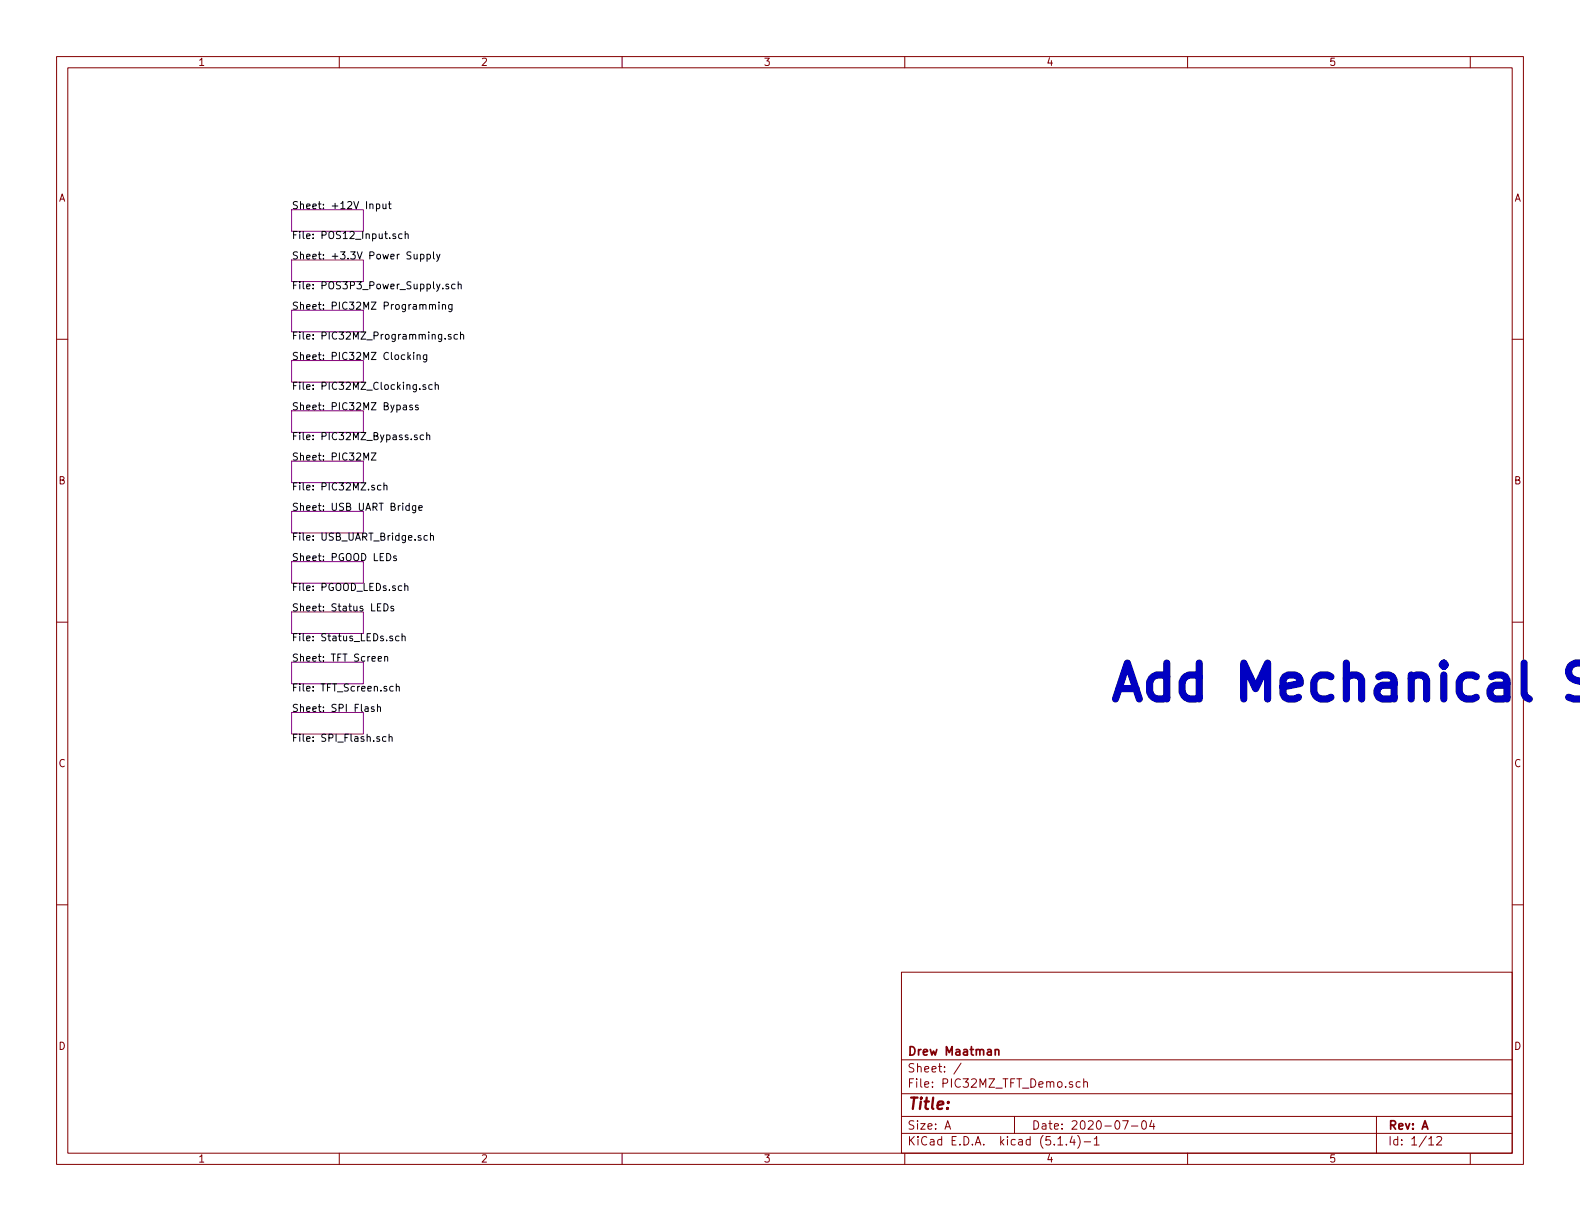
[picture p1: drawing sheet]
<svg xmlns="http://www.w3.org/2000/svg" width="279mm" height="216mm" viewBox="0 0 279 216" stroke-linecap="round" stroke-linejoin="round" font-family="sans-serif">
<g fill="none" stroke="#840000" stroke-width=".18">
<path d="M10 10h259.4v195.9h-259.4zM12 12h255.4v191.9h-255.4zM60 10v2M110 10v2M160 10v2M210 10v2M260 10v2M10 60h2M267.4 60h2M10 110h2M267.4 110h2M10 160h2"/>
<path d="M267.4 160h2M159.4 171.9h108v32h-108zM159.4 197.4h108M159.4 193.4h108M159.4 187.4h108M167.1 199.7l.5-1.5 .5 1.5M167.2 199.2h.8M170 188l-1.3 1.9M179.4 197.4v3M191 191.3h-.4l-.3 .2 .1 .6 .2 .2 .4-.1M191.6 191.4l.1-.1a.37 .37 0 0 1 .6 .2v.8M191.6 190.8v1.5"/>
<path d="M198.5 198.2h1l-.6 1.5M200.1 199.1h1.1M202 198.3l.4-.1a.94 .94 0 0 1 0 1.5 .82 .82 0 0 1-.4-1.4zM203.7 198.1l-.4 1.1h.9M204 198.7v1M243.4 197.4v6.5M60 203.9v2M110 203.9v2M159.4 200.4h108M160 203.9v2M187.1 202.5h.8M188.6 202.3v.2"/>
<path d="M189.6 200.9l-.4 1.1h.9M189.9 201.5v1M190.6 200.8a1.71 1.71 0 0 1 0 2.2M191.7 201.9h1.2M193.5 201.4l.4-.4v1.5M193.5 202.5h.9M210 203.9v2M252.7 201.4l.4-.4v1.5M252.7 202.5h.8M254.1 201.1l.2-.1h.4l.2 .4-.9 1.1h.9M260 203.9v2"/>
</g>
<path d="M176 185.7l.2-.1h.4v1M176 185.6v1" fill="none" stroke="#840000" stroke-width=".3"/>
<path d="M51.6 37.1h12.7v3.8h-12.7zM51.6 46h12.7v3.8h-12.7zM51.6 54.9h12.7v3.8h-12.7zM51.6 63.8h12.7v3.8h-12.7zM51.6 72.6h12.7v3.9h-12.7zM51.6 81.5h12.7v3.8h-12.7zM51.6 90.4h12.7v3.8h-12.7zM51.6 99.3h12.7v3.8h-12.7zM51.6 108.2h12.7v3.8h-12.7zM51.6 117.1h12.7v3.8h-12.7zM51.6 126h12.7v3.8h-12.7z" fill="none" stroke="#840084" stroke-width=".18"/>
<g fill="none" stroke="#000" stroke-width=".18">
<path d="M66.6 36.1h.3l.3 .2-.1 .6h-.5M66.6 36.1v1.2M67.7 36.1l.1 .8h.3l.1-.1M68.2 36.1v.8M68.7 36.1h.5M68.9 35.6v1.1l.3 .2M70 41.4h-.4l-.1 .1v.2l.5 .1v.3h-.5M71.1 41.4h-.4l-.2 .2 .1 .5h.5M71.7 41.5l.1-.1h.3l.1 .8M71.7 40.9v1.3M74.4 45h.3l.3 .2-.1 .5h-.5M74.4 45v1.2"/>
<path d="M75.5 45h.4l.2 .2-.1 .5h-.5M75.5 45v1.2M75.9 54l.2-.2 .3 .1 .1 .8M76.5 54l.2-.2 .3 .1v.8M76.7 44.5v1.1l.1 .2M77.2 45l.3 .8M77.6 53.4v.1M77.6 53.8v.9M77.8 45l-.4 1.1-.2 .1M78.2 54l.2-.2 .3 .1 .1 .8M78.2 53.8v.9M78.7 59.8v.2"/>
<path d="M79.3 50.3l-.3-.1-.2 .2 .1 .2 .4 .1v.3h-.5M79.8 59.2l-.3-.1-.2 .2v.2l.5 .1v.3h-.5M79.9 53.8v1.1l-.2 .2-.3-.1M79.9 53.9l-.3-.1-.3 .3 .2 .5h.4M80.5 50.3l-.4-.1-.2 .3 .1 .5h.5M80.9 59.2l-.4-.1-.2 .3 .1 .5h.5M81 50.4l.2-.2 .3 .1 .1 .8M81 49.8v1.3M81.4 59.3l.2-.2 .3 .1 .1 .8M81.4 58.7v1.3M71.3 71.7h.5l.1 .8M71.9 71.9l-.4 .1-.2 .2 .2 .3 .4-.1"/>
<path d="M72.2 63.1l.4 .5M72.6 62.7l-.5 .5M72.9 71.7l-.3-.1-.2 .2 .1 .2 .4 .1v.3h-.5M73.2 62.3v.1M73.2 62.7v.9M73.8 62.9l.1-.2 .3 .1 .1 .8M73.8 77l-.3-.1-.2 .2v.2l.5 .1v.3h-.5M73.8 62.7v.9M73.9 71.7l-.3-.1-.1 .2v.2l.4 .1v.3h-.4M74.9 77l-.4-.1-.2 .2 .1 .6h.5M75.3 68.1l-.3-.1-.2 .2 .1 .2 .4 .1v.3h-.5M75.5 62.7v1.1l-.3 .2-.3-.1"/>
<path d="M75.5 62.8l-.4-.1-.2 .3 .1 .5h.5M75.5 77l.1-.1 .3 .1 .1 .7M75.5 76.5v1.2M76.4 68.1l-.4-.1-.2 .2 .1 .6h.5M77 68.1l.1-.1 .3 .1 .1 .8M77 67.6v1.3M65.7 80.1h.8l-.8 1.3h.8M67.4 85.9l-.4-.1-.2 .2 .1 .6h.5M67.9 85.9l.2-.1 .3 .1v.7M67.9 85.4v1.2M70.1 98.3h-.3l-.2 .2v.2l.5 .1v.3h-.5M72.4 89.5l-.4-.1-.2 .2 .1 .6h.5"/>
<path d="M72.4 89v1.2M73.5 89.4v1.2l-.2 .1-.3-.1M73.5 89.5l-.3-.1-.3 .2 .1 .6h.5M74.1 89.8l.6-.1-.1-.2-.4-.1-.1 .2v.6h.5M75.6 94.7h-.4l-.2 .2 .1 .6h.5M76.1 94.8l.2-.1h.3l.1 .8M76.1 94.3v1.2M66.9 116.5l.6-.1-.1-.3h-.3l-.2 .2v.6h.5M67.9 106.8a.64 .64 0 0 1 .7 .6 .64 .64 0 0 1-.7 .6zM68 116.2l.2-.1h.3l.1 .8M68 116.1v.8M69.4 112.5h-.3l-.2 .1 .1 .2 .4 .2v.3h-.5"/>
<path d="M69.6 107.2h-.3l-.2 .2 .1 .1 .4 .2v.3h-.5M70.6 112.5h-.4l-.2 .2 .1 .6h.5M71 103.6h-.3l-.3 .2 .2 .6h.4M71.1 112.6l.2-.1h.3l.1 .8M71.1 112v1.3M71.6 103.7l.2-.1h.3v.8M71.6 103.1v1.3M66.1 125h-.3l-.1 .1v.2l.4 .2v.3h-.4M66.8 125.1l.1-.1h.3l.1 .8M66.8 124.5v1.3M68.2 130.3h-.3l-.3 .2 .2 .5h.4M68.8 130.4l.2-.1h.3v.8"/>
<path d="M68.8 129.8v1.3M69.5 121.4h-.3l-.3 .2 .1 .5h.5M70.1 121.5l.2-.1h.3v.8M70.1 120.9v1.3"/>
</g>
<text font-size="8.8" fill="#0000c2" x="195.8" y="123.9">Add Mechanical She</text>
<text font-size="2.8" fill="#840000" x="160.4" y="196.2">Title:</text>
<g font-size="2.1" fill="#840000">
<text x="160.4" y="189.6">Sheet: /</text>
<text x="160.4" y="186.6">Drew Maatman</text>
<text x="160.4" y="192.3">File: PIC32MZ_TFT_Demo.sch</text>
<text x="160.4" y="202.5">KiCad E.D.A. kicad (5.1.4)-1</text>
<text x="160.4" y="199.7">Size: A</text>
<text x="182.4" y="199.7">Date: 2020-07-04</text>
<text x="245.4" y="199.7">Rev: A</text>
<text x="245.4" y="202.5">Id: 1/12</text>
</g>
<g font-size="1.8" fill="#840000">
<text x="35" y="11.6">1</text>
<text x="85" y="11.6">2</text>
<text x="135" y="11.6">3</text>
<text x="185" y="11.6">4</text>
<text x="235" y="11.6">5</text>
<text x="10.4" y="35.6">A</text>
<text x="267.8" y="35.6">A</text>
<text x="10.4" y="85.6">B</text>
<text x="267.8" y="85.6">B</text>
<text x="10.4" y="135.6">C</text>
<text x="267.8" y="135.6">C</text>
<text x="10.4" y="185.6">D</text>
<text x="267.8" y="185.6">D</text>
<text x="35" y="205.5">1</text>
<text x="85" y="205.5">2</text>
<text x="135" y="205.5">3</text>
<text x="185" y="205.5">4</text>
<text x="235" y="205.5">5</text>
</g>
<g font-size="1.8">
<text x="51.6" y="37">Sheet: +12V Input</text>
<text x="51.6" y="42.3">File: POS12_Input.sch</text>
<text x="51.6" y="45.9">Sheet: +3.3V Power Supply</text>
<text x="51.6" y="51.2">File: POS3P3_Power_Supply.sch</text>
<text x="51.6" y="54.8">Sheet: PIC32MZ Programming</text>
<text x="51.6" y="60">File: PIC32MZ_Programming.sch</text>
<text x="51.6" y="63.7">Sheet: PIC32MZ Clocking</text>
<text x="51.6" y="68.9">File: PIC32MZ_Clocking.sch</text>
<text x="51.6" y="72.5">Sheet: PIC32MZ Bypass</text>
<text x="51.6" y="77.8">File: PIC32MZ_Bypass.sch</text>
<text x="51.6" y="81.4">Sheet: PIC32MZ</text>
<text x="51.6" y="86.7">File: PIC32MZ.sch</text>
<text x="51.6" y="90.3">Sheet: USB UART Bridge</text>
<text x="51.6" y="95.6">File: USB_UART_Bridge.sch</text>
<text x="51.6" y="99.2">Sheet: PGOOD LEDs</text>
<text x="51.6" y="104.5">File: PGOOD_LEDs.sch</text>
<text x="51.6" y="108.1">Sheet: Status LEDs</text>
<text x="51.6" y="113.4">File: Status_LEDs.sch</text>
<text x="51.6" y="117">Sheet: TFT Screen</text>
<text x="51.6" y="122.3">File: TFT_Screen.sch</text>
<text x="51.6" y="125.9">Sheet: SPI Flash</text>
<text x="51.6" y="131.2">File: SPI_Flash.sch</text>
</g>
</svg>
